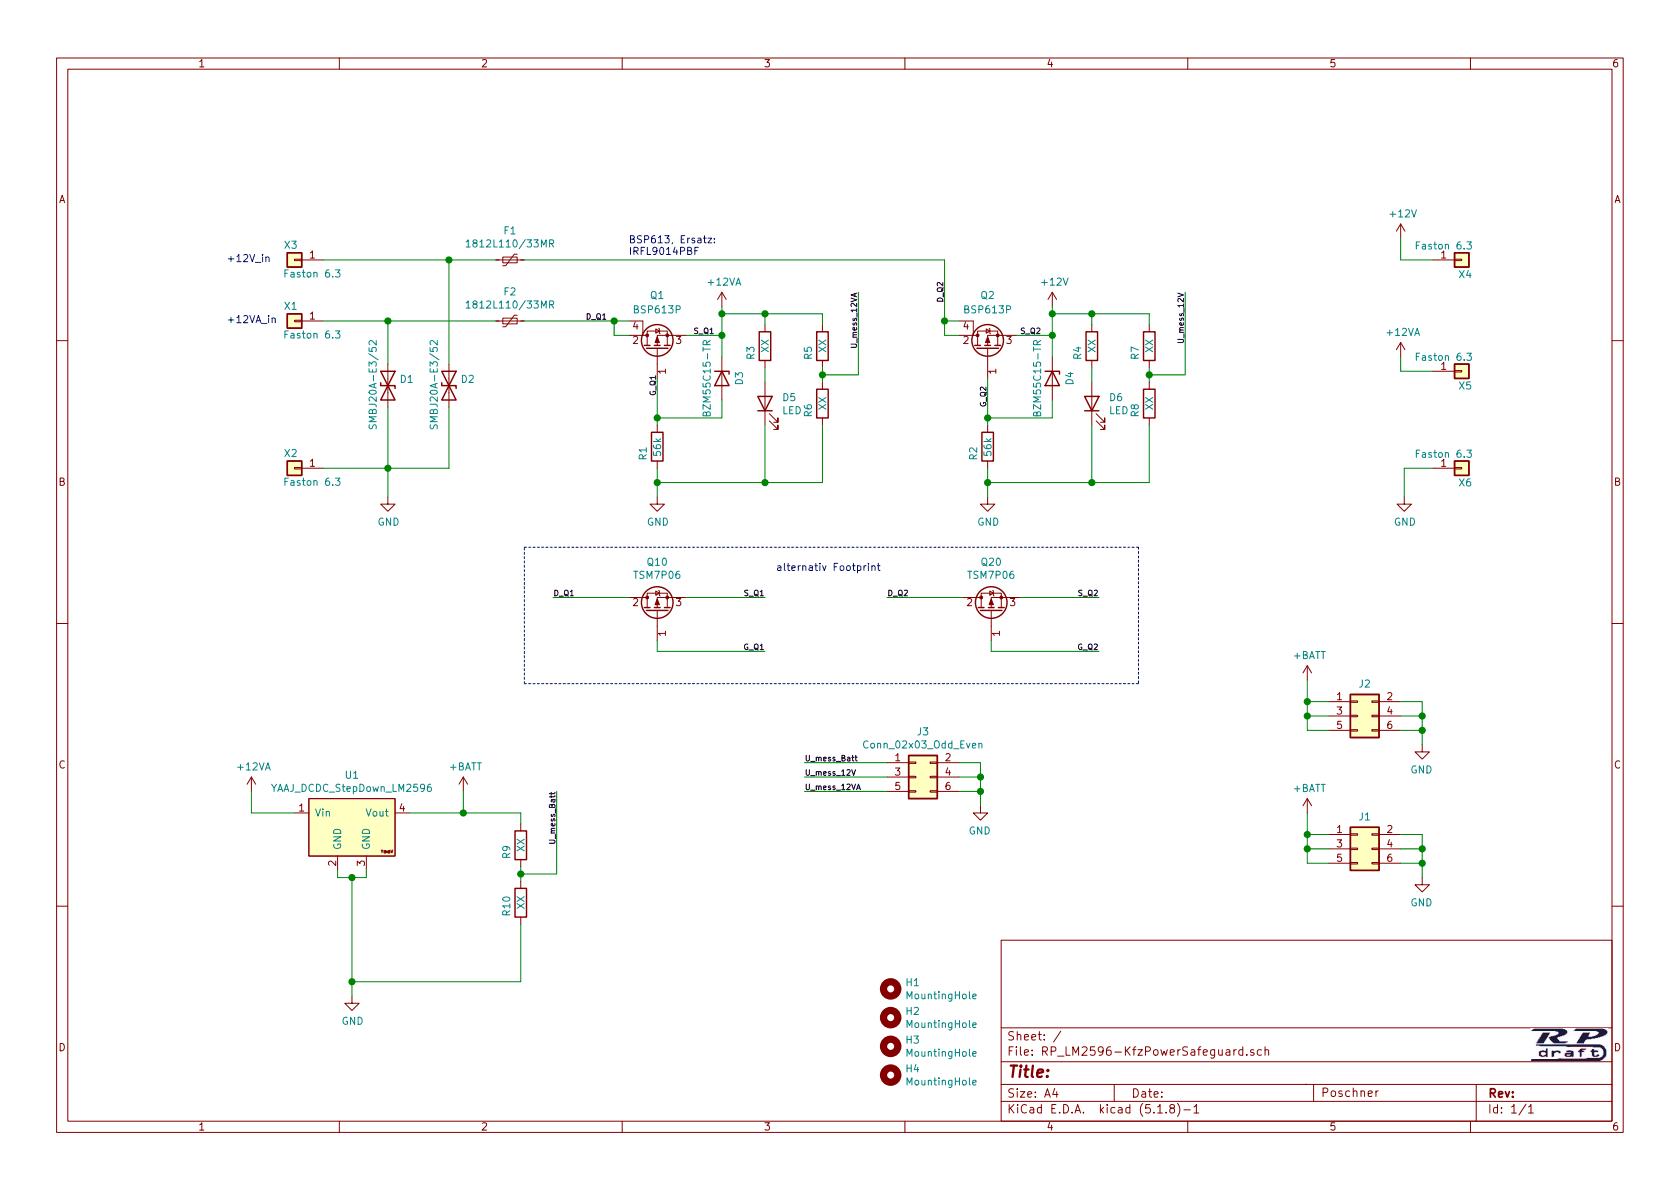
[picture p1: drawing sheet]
EESchema Schematic File Version 4
LIBS:Save_Power-in_Board-cache
EELAYER 30 0
EELAYER END
$Descr A4 11693 8268
encoding utf-8
Sheet 1 1
Title ""
Date ""
Rev ""
Comp ""
Comment1 ""
Comment2 ""
Comment3 ""
Comment4 ""
$EndDescr
$Comp
L Connector_Generic:Conn_01x01 X1
U 1 1
P 2050 2225
F 0 "X1" H 2075 2125 50  0000 C CNN
F 1 "Faston 6.3" H 1925 2325 50  0000 C CNN
F 2 "TH_Footprints_01:Faston_1x_6,3-male-noSilk" H 2050 2225 50  0001 C CNN
F 3 "~" H 2050 2225 50  0001 C CNN
	1    2050 2225
	-1   0    0    1   
$EndComp
$Comp
L Connector_Generic:Conn_01x01 X2
U 1 1
P 2050 3250
F 0 "X2" H 2075 3150 50  0000 C CNN
F 1 "Faston 6.3" H 1925 3350 50  0000 C CNN
F 2 "TH_Footprints_01:Faston_1x_6,3-male-noSilk" H 2050 3250 50  0001 C CNN
F 3 "~" H 2050 3250 50  0001 C CNN
	1    2050 3250
	-1   0    0    1   
$EndComp
$Comp
L Connector_Generic:Conn_01x01 X3
U 1 1
P 2050 1800
F 0 "X3" H 2075 1700 50  0000 C CNN
F 1 "Faston 6.3" H 1925 1900 50  0000 C CNN
F 2 "TH_Footprints_01:Faston_1x_6,3-male-noSilk" H 2050 1800 50  0001 C CNN
F 3 "~" H 2050 1800 50  0001 C CNN
	1    2050 1800
	-1   0    0    1   
$EndComp
$Comp
L Device:D_TVS D2
U 1 1
P 3125 2675
F 0 "D2" V 3079 2754 50  0000 L CNN
F 1 "SMBJ20A-E3/52" H 2800 2575 50  0000 L CNN
F 2 "Diode_SMD:D_SMB" H 3125 2675 50  0001 C CNN
F 3 "~" H 3125 2675 50  0001 C CNN
	1    3125 2675
	0    1    1    0   
$EndComp
$Comp
L Device:D_TVS D1
U 1 1
P 2700 2675
F 0 "D1" V 2654 2754 50  0000 L CNN
F 1 "SMBJ20A-E3/52" H 2375 2575 50  0000 L CNN
F 2 "Diode_SMD:D_SMB" H 2700 2675 50  0001 C CNN
F 3 "~" H 2700 2675 50  0001 C CNN
	1    2700 2675
	0    1    1    0   
$EndComp
$Comp
L Device:Polyfuse_Small F1
U 1 1
P 3550 1800
F 0 "F1" V 3345 1800 50  0000 C CNN
F 1 "1812L110/33MR" V 3436 1800 50  0000 C CNN
F 2 "Resistor_SMD:R_1812_4532Metric" H 3600 1600 50  0001 L CNN
F 3 "~" H 3550 1800 50  0001 C CNN
	1    3550 1800
	0    1    1    0   
$EndComp
$Comp
L Device:Polyfuse_Small F2
U 1 1
P 3550 2225
F 0 "F2" V 3345 2225 50  0000 C CNN
F 1 "1812L110/33MR" V 3436 2225 50  0000 C CNN
F 2 "Resistor_SMD:R_1812_4532Metric" H 3600 2025 50  0001 L CNN
F 3 "~" H 3550 2225 50  0001 C CNN
	1    3550 2225
	0    1    1    0   
$EndComp
$Comp
L Device:Q_PMOS_GDSD Q1
U 1 1
P 4575 2425
F 0 "Q1" V 4950 2425 50  0000 C CNN
F 1 "BSP613P" V 4850 2425 50  0000 C CNN
F 2 "Package_TO_SOT_SMD:SOT-223" H 4775 2525 50  0001 C CNN
F 3 "~" H 4575 2425 50  0001 C CNN
	1    4575 2425
	0    -1   -1   0   
$EndComp
Wire Wire Line
	2250 2225 2700 2225
Wire Wire Line
	2700 2525 2700 2225
Connection ~ 2700 2225
Wire Wire Line
	2700 2225 3450 2225
Wire Wire Line
	2250 1800 3125 1800
Wire Wire Line
	3125 2525 3125 1800
Connection ~ 3125 1800
Wire Wire Line
	3125 1800 3450 1800
$Comp
L Device:D_Zener D3
U 1 1
P 5025 2625
F 0 "D3" H 5025 2750 50  0000 C CNN
F 1 "BZM55C15-TR" H 5025 2525 50  0000 C CNN
F 2 "Diode_SMD:D_MicroMELF" H 5025 2625 50  0001 C CNN
F 3 "~" H 5025 2625 50  0001 C CNN
	1    5025 2625
	0    1    1    0   
$EndComp
$Comp
L Device:R R1
U 1 1
P 4575 3100
F 0 "R1" V 4475 3000 50  0000 L CNN
F 1 "56k" V 4575 3025 50  0000 L CNN
F 2 "Resistor_SMD:R_0805_2012Metric" V 4505 3100 50  0001 C CNN
F 3 "~" H 4575 3100 50  0001 C CNN
	1    4575 3100
	1    0    0    -1  
$EndComp
$Comp
L Device:Q_PMOS_GDSD Q2
U 1 1
P 6875 2425
F 0 "Q2" V 7250 2425 50  0000 C CNN
F 1 "BSP613P" V 7150 2425 50  0000 C CNN
F 2 "Package_TO_SOT_SMD:SOT-223" H 7075 2525 50  0001 C CNN
F 3 "~" H 6875 2425 50  0001 C CNN
	1    6875 2425
	0    -1   -1   0   
$EndComp
$Comp
L Device:D_Zener D4
U 1 1
P 7325 2625
F 0 "D4" H 7325 2750 50  0000 C CNN
F 1 "BZM55C15-TR" H 7325 2525 50  0000 C CNN
F 2 "Diode_SMD:D_MicroMELF" H 7325 2625 50  0001 C CNN
F 3 "~" H 7325 2625 50  0001 C CNN
	1    7325 2625
	0    1    1    0   
$EndComp
$Comp
L Device:R R2
U 1 1
P 6875 3100
F 0 "R2" V 6775 3000 50  0000 L CNN
F 1 "56k" V 6875 3025 50  0000 L CNN
F 2 "Resistor_SMD:R_0805_2012Metric" V 6805 3100 50  0001 C CNN
F 3 "~" H 6875 3100 50  0001 C CNN
	1    6875 3100
	1    0    0    -1  
$EndComp
Wire Wire Line
	3650 2225 4275 2225
Wire Wire Line
	4275 2225 4275 2325
Wire Wire Line
	4275 2325 4375 2325
Connection ~ 4275 2225
Wire Wire Line
	4275 2225 4375 2225
Wire Wire Line
	6675 2225 6575 2225
Wire Wire Line
	6575 2225 6575 2325
Wire Wire Line
	6575 2325 6675 2325
Wire Wire Line
	6575 2225 6575 1800
Connection ~ 6575 2225
$Comp
L power:GND #PWR0101
U 1 1
P 4575 3450
F 0 "#PWR0101" H 4575 3200 50  0001 C CNN
F 1 "GND" H 4580 3277 50  0000 C CNN
F 2 "" H 4575 3450 50  0001 C CNN
F 3 "" H 4575 3450 50  0001 C CNN
	1    4575 3450
	1    0    0    -1  
$EndComp
$Comp
L power:GND #PWR0102
U 1 1
P 6875 3450
F 0 "#PWR0102" H 6875 3200 50  0001 C CNN
F 1 "GND" H 6880 3277 50  0000 C CNN
F 2 "" H 6875 3450 50  0001 C CNN
F 3 "" H 6875 3450 50  0001 C CNN
	1    6875 3450
	1    0    0    -1  
$EndComp
$Comp
L power:GND #PWR0103
U 1 1
P 2700 3450
F 0 "#PWR0103" H 2700 3200 50  0001 C CNN
F 1 "GND" H 2705 3277 50  0000 C CNN
F 2 "" H 2700 3450 50  0001 C CNN
F 3 "" H 2700 3450 50  0001 C CNN
	1    2700 3450
	1    0    0    -1  
$EndComp
$Comp
L power:+12VA #PWR0104
U 1 1
P 5025 2125
F 0 "#PWR0104" H 5025 1975 50  0001 C CNN
F 1 "+12VA" H 5040 2298 50  0000 C CNN
F 2 "" H 5025 2125 50  0001 C CNN
F 3 "" H 5025 2125 50  0001 C CNN
	1    5025 2125
	1    0    0    -1  
$EndComp
$Comp
L power:+12V #PWR0105
U 1 1
P 7325 2125
F 0 "#PWR0105" H 7325 1975 50  0001 C CNN
F 1 "+12V" H 7340 2298 50  0000 C CNN
F 2 "" H 7325 2125 50  0001 C CNN
F 3 "" H 7325 2125 50  0001 C CNN
	1    7325 2125
	1    0    0    -1  
$EndComp
Wire Wire Line
	2250 3250 2700 3250
Wire Wire Line
	2700 3250 2700 2825
Wire Wire Line
	2700 3250 3125 3250
Wire Wire Line
	3125 3250 3125 2825
Connection ~ 2700 3250
Wire Wire Line
	2700 3250 2700 3450
Wire Wire Line
	4575 3250 4575 3350
Wire Wire Line
	6875 3250 6875 3350
Wire Wire Line
	4575 2950 4575 2900
Wire Wire Line
	4575 2900 5025 2900
Wire Wire Line
	5025 2900 5025 2775
Connection ~ 4575 2900
Wire Wire Line
	4575 2900 4575 2625
Wire Wire Line
	6875 2950 6875 2900
Wire Wire Line
	6875 2900 7325 2900
Wire Wire Line
	7325 2900 7325 2775
Connection ~ 6875 2900
Wire Wire Line
	6875 2900 6875 2625
Wire Wire Line
	5025 2475 5025 2325
Wire Wire Line
	4775 2325 5025 2325
Connection ~ 5025 2325
Wire Wire Line
	5025 2325 5025 2175
Wire Wire Line
	7075 2325 7325 2325
Wire Wire Line
	7325 2325 7325 2175
Wire Wire Line
	7325 2475 7325 2325
Connection ~ 7325 2325
$Comp
L Device:LED D6
U 1 1
P 7600 2800
F 0 "D6" V 7639 2683 50  0000 R CNN
F 1 "LED" V 7548 2683 50  0000 R CNN
F 2 "LED_SMD:LED_0805_2012Metric" H 7600 2800 50  0001 C CNN
F 3 "~" H 7600 2800 50  0001 C CNN
	1    7600 2800
	0    -1   -1   0   
$EndComp
$Comp
L Device:R R4
U 1 1
P 7600 2400
F 0 "R4" V 7500 2300 50  0000 L CNN
F 1 "XX" V 7600 2350 50  0000 L CNN
F 2 "Resistor_SMD:R_0805_2012Metric" V 7530 2400 50  0001 C CNN
F 3 "~" H 7600 2400 50  0001 C CNN
	1    7600 2400
	1    0    0    -1  
$EndComp
$Comp
L Device:LED D5
U 1 1
P 5325 2800
F 0 "D5" V 5364 2683 50  0000 R CNN
F 1 "LED" V 5273 2683 50  0000 R CNN
F 2 "LED_SMD:LED_0805_2012Metric" H 5325 2800 50  0001 C CNN
F 3 "~" H 5325 2800 50  0001 C CNN
	1    5325 2800
	0    -1   -1   0   
$EndComp
$Comp
L Device:R R3
U 1 1
P 5325 2400
F 0 "R3" V 5225 2300 50  0000 L CNN
F 1 "XX" V 5325 2350 50  0000 L CNN
F 2 "Resistor_SMD:R_0805_2012Metric" V 5255 2400 50  0001 C CNN
F 3 "~" H 5325 2400 50  0001 C CNN
	1    5325 2400
	1    0    0    -1  
$EndComp
Wire Wire Line
	3650 1800 6575 1800
Wire Wire Line
	4575 3350 5325 3350
Wire Wire Line
	5325 3350 5325 2950
Connection ~ 4575 3350
Wire Wire Line
	4575 3350 4575 3450
Wire Wire Line
	6875 3350 7600 3350
Wire Wire Line
	7600 3350 7600 2950
Connection ~ 6875 3350
Wire Wire Line
	6875 3350 6875 3450
Wire Wire Line
	5025 2175 5325 2175
Wire Wire Line
	5325 2175 5325 2250
Connection ~ 5025 2175
Wire Wire Line
	5025 2175 5025 2125
Wire Wire Line
	7325 2175 7600 2175
Wire Wire Line
	7600 2175 7600 2250
Connection ~ 7325 2175
Wire Wire Line
	7325 2175 7325 2125
Wire Wire Line
	5325 2550 5325 2650
Wire Wire Line
	7600 2550 7600 2650
$Comp
L Connector_Generic:Conn_01x01 X4
U 1 1
P 10175 1800
F 0 "X4" H 10200 1700 50  0000 C CNN
F 1 "Faston 6.3" H 10050 1900 50  0000 C CNN
F 2 "TH_Footprints_01:Faston_1x_6,3-male-noSilk" H 10175 1800 50  0001 C CNN
F 3 "~" H 10175 1800 50  0001 C CNN
	1    10175 1800
	1    0    0    -1  
$EndComp
$Comp
L power:GND #PWR0106
U 1 1
P 9775 3450
F 0 "#PWR0106" H 9775 3200 50  0001 C CNN
F 1 "GND" H 9780 3277 50  0000 C CNN
F 2 "" H 9775 3450 50  0001 C CNN
F 3 "" H 9775 3450 50  0001 C CNN
	1    9775 3450
	1    0    0    -1  
$EndComp
$Comp
L power:+12V #PWR0107
U 1 1
P 9750 1650
F 0 "#PWR0107" H 9750 1500 50  0001 C CNN
F 1 "+12V" H 9765 1823 50  0000 C CNN
F 2 "" H 9750 1650 50  0001 C CNN
F 3 "" H 9750 1650 50  0001 C CNN
	1    9750 1650
	1    0    0    -1  
$EndComp
Wire Wire Line
	9975 1800 9750 1800
Wire Wire Line
	9750 1800 9750 1650
Wire Wire Line
	9975 3250 9775 3250
Wire Wire Line
	9775 3250 9775 3450
$Comp
L Mechanical:MountingHole H1
U 1 1
P 6200 6875
F 0 "H1" H 6300 6921 50  0000 L CNN
F 1 "MountingHole" H 6300 6830 50  0000 L CNN
F 2 "MountingHole:MountingHole_3.2mm_M3" H 6200 6875 50  0001 C CNN
F 3 "~" H 6200 6875 50  0001 C CNN
	1    6200 6875
	1    0    0    -1  
$EndComp
$Comp
L Mechanical:MountingHole H2
U 1 1
P 6200 7075
F 0 "H2" H 6300 7121 50  0000 L CNN
F 1 "MountingHole" H 6300 7030 50  0000 L CNN
F 2 "MountingHole:MountingHole_3.2mm_M3" H 6200 7075 50  0001 C CNN
F 3 "~" H 6200 7075 50  0001 C CNN
	1    6200 7075
	1    0    0    -1  
$EndComp
$Comp
L Mechanical:MountingHole H3
U 1 1
P 6200 7275
F 0 "H3" H 6300 7321 50  0000 L CNN
F 1 "MountingHole" H 6300 7230 50  0000 L CNN
F 2 "MountingHole:MountingHole_3.2mm_M3" H 6200 7275 50  0001 C CNN
F 3 "~" H 6200 7275 50  0001 C CNN
	1    6200 7275
	1    0    0    -1  
$EndComp
$Comp
L Mechanical:MountingHole H4
U 1 1
P 6200 7475
F 0 "H4" H 6300 7521 50  0000 L CNN
F 1 "MountingHole" H 6300 7430 50  0000 L CNN
F 2 "MountingHole:MountingHole_3.2mm_M3" H 6200 7475 50  0001 C CNN
F 3 "~" H 6200 7475 50  0001 C CNN
	1    6200 7475
	1    0    0    -1  
$EndComp
$Comp
L Save_Power-in_Board-rescue:YAAJ_DCDC_StepDown_LM2596-yaaj_dcdc_stepdown_lm2596 U1
U 1 1
P 2450 5750
F 0 "U1" H 2450 6115 50  0000 C CNN
F 1 "YAAJ_DCDC_StepDown_LM2596" H 2450 6024 50  0000 C CNN
F 2 "RP_LM2596:YAAJ_DCDC_StepDown_LM2596_noSilk" H 2400 5750 50  0001 C CNN
F 3 "" H 2400 5750 50  0001 C CNN
	1    2450 5750
	1    0    0    -1  
$EndComp
$Comp
L power:+12VA #PWR0109
U 1 1
P 1750 5500
F 0 "#PWR0109" H 1750 5350 50  0001 C CNN
F 1 "+12VA" H 1765 5673 50  0000 C CNN
F 2 "" H 1750 5500 50  0001 C CNN
F 3 "" H 1750 5500 50  0001 C CNN
	1    1750 5500
	1    0    0    -1  
$EndComp
$Comp
L power:+BATT #PWR0110
U 1 1
P 3225 5500
F 0 "#PWR0110" H 3225 5350 50  0001 C CNN
F 1 "+BATT" H 3240 5673 50  0000 C CNN
F 2 "" H 3225 5500 50  0001 C CNN
F 3 "" H 3225 5500 50  0001 C CNN
	1    3225 5500
	1    0    0    -1  
$EndComp
$Comp
L power:GND #PWR0111
U 1 1
P 2450 6925
F 0 "#PWR0111" H 2450 6675 50  0001 C CNN
F 1 "GND" H 2455 6752 50  0000 C CNN
F 2 "" H 2450 6925 50  0001 C CNN
F 3 "" H 2450 6925 50  0001 C CNN
	1    2450 6925
	1    0    0    -1  
$EndComp
Wire Wire Line
	2850 5650 3225 5650
Wire Wire Line
	3225 5650 3225 5500
Wire Wire Line
	2050 5650 1750 5650
Wire Wire Line
	1750 5650 1750 5500
Wire Wire Line
	2350 6050 2350 6100
Wire Wire Line
	2350 6100 2450 6100
Wire Wire Line
	2550 6100 2550 6050
Wire Wire Line
	2450 6100 2450 6825
Connection ~ 2450 6100
Wire Wire Line
	2450 6100 2550 6100
$Comp
L Device:R R7
U 1 1
P 8000 2400
F 0 "R7" V 7900 2300 50  0000 L CNN
F 1 "XX" V 8000 2350 50  0000 L CNN
F 2 "Resistor_SMD:R_0805_2012Metric" V 7930 2400 50  0001 C CNN
F 3 "~" H 8000 2400 50  0001 C CNN
	1    8000 2400
	1    0    0    -1  
$EndComp
$Comp
L Device:R R8
U 1 1
P 8000 2800
F 0 "R8" V 7900 2700 50  0000 L CNN
F 1 "XX" V 8000 2750 50  0000 L CNN
F 2 "Resistor_SMD:R_0805_2012Metric" V 7930 2800 50  0001 C CNN
F 3 "~" H 8000 2800 50  0001 C CNN
	1    8000 2800
	1    0    0    -1  
$EndComp
Wire Wire Line
	7600 3350 8000 3350
Wire Wire Line
	8000 3350 8000 2950
Connection ~ 7600 3350
Wire Wire Line
	7600 2175 8000 2175
Wire Wire Line
	8000 2175 8000 2250
Connection ~ 7600 2175
Wire Wire Line
	8000 2550 8000 2600
Wire Wire Line
	8000 2600 8250 2600
Wire Wire Line
	8250 2600 8250 2025
Connection ~ 8000 2600
Wire Wire Line
	8000 2600 8000 2650
Text Label 8250 2025 3    39   ~ 0
U_mess_12V
$Comp
L Device:R R5
U 1 1
P 5725 2400
F 0 "R5" V 5625 2300 50  0000 L CNN
F 1 "XX" V 5725 2350 50  0000 L CNN
F 2 "Resistor_SMD:R_0805_2012Metric" V 5655 2400 50  0001 C CNN
F 3 "~" H 5725 2400 50  0001 C CNN
	1    5725 2400
	1    0    0    -1  
$EndComp
$Comp
L Device:R R6
U 1 1
P 5725 2800
F 0 "R6" V 5625 2700 50  0000 L CNN
F 1 "XX" V 5725 2750 50  0000 L CNN
F 2 "Resistor_SMD:R_0805_2012Metric" V 5655 2800 50  0001 C CNN
F 3 "~" H 5725 2800 50  0001 C CNN
	1    5725 2800
	1    0    0    -1  
$EndComp
Wire Wire Line
	5325 3350 5725 3350
Wire Wire Line
	5725 3350 5725 2950
Wire Wire Line
	5325 2175 5725 2175
Wire Wire Line
	5725 2175 5725 2250
Wire Wire Line
	5725 2550 5725 2600
Wire Wire Line
	5725 2600 5975 2600
Wire Wire Line
	5975 2600 5975 2025
Connection ~ 5725 2600
Wire Wire Line
	5725 2600 5725 2650
Text Label 5975 2025 3    39   ~ 0
U_mess_12VA
Connection ~ 5325 2175
Connection ~ 5325 3350
Text Notes 1575 2250 0    50   ~ 0
+12VA_in
Text Notes 1575 1825 0    50   ~ 0
+12V_in
Wire Wire Line
	9750 5800 9900 5800
Wire Wire Line
	9900 5800 9900 5900
Wire Wire Line
	9900 5900 9750 5900
Wire Wire Line
	9900 5900 9900 6000
Wire Wire Line
	9900 6000 9750 6000
Connection ~ 9900 5900
Wire Wire Line
	9250 5800 9100 5800
Wire Wire Line
	9100 5800 9100 5900
Wire Wire Line
	9100 5900 9250 5900
Wire Wire Line
	9100 5900 9100 6000
Wire Wire Line
	9100 6000 9250 6000
Connection ~ 9100 5900
$Comp
L power:GND #PWR0112
U 1 1
P 9900 6100
F 0 "#PWR0112" H 9900 5850 50  0001 C CNN
F 1 "GND" H 9905 5927 50  0000 C CNN
F 2 "" H 9900 6100 50  0001 C CNN
F 3 "" H 9900 6100 50  0001 C CNN
	1    9900 6100
	-1   0    0    -1  
$EndComp
$Comp
L power:+BATT #PWR0113
U 1 1
P 9100 5650
F 0 "#PWR0113" H 9100 5500 50  0001 C CNN
F 1 "+BATT" H 9115 5823 50  0000 C CNN
F 2 "" H 9100 5650 50  0001 C CNN
F 3 "" H 9100 5650 50  0001 C CNN
	1    9100 5650
	1    0    0    -1  
$EndComp
Wire Wire Line
	9100 5800 9100 5650
Connection ~ 9100 5800
Wire Wire Line
	9900 6100 9900 6000
Connection ~ 9900 6000
$Comp
L Connector_Generic:Conn_02x03_Odd_Even J1
U 1 1
P 9450 5900
F 0 "J1" H 9500 6125 50  0000 C CNN
F 1 "Conn_02x03_Odd_Even" H 9500 6126 50  0001 C CNN
F 2 "Connector_PinHeader_2.54mm:PinHeader_2x03_P2.54mm_Horizontal" H 9450 5900 50  0001 C CNN
F 3 "~" H 9450 5900 50  0001 C CNN
	1    9450 5900
	1    0    0    -1  
$EndComp
Wire Wire Line
	9750 4875 9900 4875
Wire Wire Line
	9900 4875 9900 4975
Wire Wire Line
	9900 4975 9750 4975
Wire Wire Line
	9900 4975 9900 5075
Wire Wire Line
	9900 5075 9750 5075
Connection ~ 9900 4975
Wire Wire Line
	9250 4875 9100 4875
Wire Wire Line
	9100 4875 9100 4975
Wire Wire Line
	9100 4975 9250 4975
Wire Wire Line
	9100 4975 9100 5075
Wire Wire Line
	9100 5075 9250 5075
Connection ~ 9100 4975
$Comp
L power:GND #PWR0114
U 1 1
P 9900 5175
F 0 "#PWR0114" H 9900 4925 50  0001 C CNN
F 1 "GND" H 9905 5002 50  0000 C CNN
F 2 "" H 9900 5175 50  0001 C CNN
F 3 "" H 9900 5175 50  0001 C CNN
	1    9900 5175
	-1   0    0    -1  
$EndComp
$Comp
L power:+BATT #PWR0115
U 1 1
P 9100 4725
F 0 "#PWR0115" H 9100 4575 50  0001 C CNN
F 1 "+BATT" H 9115 4898 50  0000 C CNN
F 2 "" H 9100 4725 50  0001 C CNN
F 3 "" H 9100 4725 50  0001 C CNN
	1    9100 4725
	1    0    0    -1  
$EndComp
Wire Wire Line
	9100 4875 9100 4725
Connection ~ 9100 4875
Wire Wire Line
	9900 5175 9900 5075
Connection ~ 9900 5075
$Comp
L Connector_Generic:Conn_02x03_Odd_Even J2
U 1 1
P 9450 4975
F 0 "J2" H 9500 5200 50  0000 C CNN
F 1 "Conn_02x03_Odd_Even" H 9500 5201 50  0001 C CNN
F 2 "Connector_PinHeader_2.54mm:PinHeader_2x03_P2.54mm_Horizontal" H 9450 4975 50  0001 C CNN
F 3 "~" H 9450 4975 50  0001 C CNN
	1    9450 4975
	1    0    0    -1  
$EndComp
Wire Wire Line
	6825 5400 6675 5400
Wire Wire Line
	6825 5400 6825 5500
Wire Wire Line
	6825 5500 6675 5500
$Comp
L power:GND #PWR0116
U 1 1
P 6825 5600
F 0 "#PWR0116" H 6825 5350 50  0001 C CNN
F 1 "GND" H 6830 5427 50  0000 C CNN
F 2 "" H 6825 5600 50  0001 C CNN
F 3 "" H 6825 5600 50  0001 C CNN
	1    6825 5600
	-1   0    0    -1  
$EndComp
Wire Wire Line
	6825 5600 6825 5500
Connection ~ 6825 5500
Wire Wire Line
	6175 5400 5600 5400
Text Label 5600 5400 0    39   ~ 0
U_mess_12V
Wire Wire Line
	6175 5500 5600 5500
Text Label 5600 5500 0    39   ~ 0
U_mess_12VA
Wire Wire Line
	9750 2575 9750 2475
Wire Wire Line
	9975 2575 9750 2575
$Comp
L Connector_Generic:Conn_01x01 X5
U 1 1
P 10175 2575
F 0 "X5" H 10200 2475 50  0000 C CNN
F 1 "Faston 6.3" H 10050 2675 50  0000 C CNN
F 2 "TH_Footprints_01:Faston_1x_6,3-male-noSilk" H 10175 2575 50  0001 C CNN
F 3 "~" H 10175 2575 50  0001 C CNN
	1    10175 2575
	1    0    0    -1  
$EndComp
$Comp
L Connector_Generic:Conn_01x01 X6
U 1 1
P 10175 3250
F 0 "X6" H 10200 3150 50  0000 C CNN
F 1 "Faston 6.3" H 10050 3350 50  0000 C CNN
F 2 "TH_Footprints_01:Faston_1x_6,3-male-noSilk" H 10175 3250 50  0001 C CNN
F 3 "~" H 10175 3250 50  0001 C CNN
	1    10175 3250
	1    0    0    -1  
$EndComp
$Comp
L power:+12VA #PWR0108
U 1 1
P 9750 2475
F 0 "#PWR0108" H 9750 2325 50  0001 C CNN
F 1 "+12VA" H 9765 2648 50  0000 C CNN
F 2 "" H 9750 2475 50  0001 C CNN
F 3 "" H 9750 2475 50  0001 C CNN
	1    9750 2475
	1    0    0    -1  
$EndComp
$Comp
L Connector_Generic:Conn_02x03_Odd_Even J3
U 1 1
P 6375 5400
F 0 "J3" H 6425 5717 50  0000 C CNN
F 1 "Conn_02x03_Odd_Even" H 6425 5626 50  0000 C CNN
F 2 "Connector_PinHeader_2.54mm:PinHeader_2x03_P2.54mm_Horizontal" H 6375 5400 50  0001 C CNN
F 3 "~" H 6375 5400 50  0001 C CNN
	1    6375 5400
	1    0    0    -1  
$EndComp
$Comp
L Device:R R9
U 1 1
P 3625 5875
F 0 "R9" V 3525 5775 50  0000 L CNN
F 1 "XX" V 3625 5825 50  0000 L CNN
F 2 "Resistor_SMD:R_0805_2012Metric" V 3555 5875 50  0001 C CNN
F 3 "~" H 3625 5875 50  0001 C CNN
	1    3625 5875
	1    0    0    -1  
$EndComp
$Comp
L Device:R R10
U 1 1
P 3625 6275
F 0 "R10" V 3525 6175 50  0000 L CNN
F 1 "XX" V 3625 6225 50  0000 L CNN
F 2 "Resistor_SMD:R_0805_2012Metric" V 3555 6275 50  0001 C CNN
F 3 "~" H 3625 6275 50  0001 C CNN
	1    3625 6275
	1    0    0    -1  
$EndComp
Wire Wire Line
	2450 6825 3625 6825
Wire Wire Line
	3625 6825 3625 6425
Wire Wire Line
	3225 5650 3625 5650
Wire Wire Line
	3625 5650 3625 5725
Wire Wire Line
	3625 6025 3625 6075
Wire Wire Line
	3625 6075 3875 6075
Wire Wire Line
	3875 6075 3875 5500
Connection ~ 3625 6075
Wire Wire Line
	3625 6075 3625 6125
Text Label 3875 5500 3    39   ~ 0
U_mess_Batt
Connection ~ 3225 5650
Connection ~ 2450 6825
Wire Wire Line
	2450 6825 2450 6925
Wire Wire Line
	6175 5300 5600 5300
Text Label 5600 5300 0    39   ~ 0
U_mess_Batt
Wire Wire Line
	6675 5300 6825 5300
Wire Wire Line
	6825 5300 6825 5400
Connection ~ 6825 5400
Text Notes 4375 1775 0    50   ~ 0
BSP613, Ersatz:\nIRFL9014PBF
$Comp
L Device:Q_PMOS_GDS Q10
U 1 1
P 4575 4250
F 0 "Q10" V 4918 4250 50  0000 C CNN
F 1 "TSM7P06" V 4827 4250 50  0000 C CNN
F 2 "Package_TO_SOT_SMD:TO-252-2" H 4775 4350 50  0001 C CNN
F 3 "~" H 4575 4250 50  0001 C CNN
	1    4575 4250
	0    -1   -1   0   
$EndComp
Text Label 4075 2225 0    39   ~ 0
D_Q1
Wire Wire Line
	4375 4150 3850 4150
Wire Wire Line
	4775 4150 5325 4150
Wire Wire Line
	4575 4450 4575 4525
Wire Wire Line
	4575 4525 5325 4525
Text Label 4825 2325 0    39   ~ 0
S_Q1
Text Label 4575 2750 1    39   ~ 0
G_Q1
Text Label 3850 4150 0    39   ~ 0
D_Q1
Text Label 5325 4150 2    39   ~ 0
S_Q1
Text Label 5325 4525 2    39   ~ 0
G_Q1
$Comp
L Device:Q_PMOS_GDS Q20
U 1 1
P 6900 4250
F 0 "Q20" V 7243 4250 50  0000 C CNN
F 1 "TSM7P06" V 7152 4250 50  0000 C CNN
F 2 "Package_TO_SOT_SMD:TO-252-2" H 7100 4350 50  0001 C CNN
F 3 "~" H 6900 4250 50  0001 C CNN
	1    6900 4250
	0    -1   -1   0   
$EndComp
Wire Wire Line
	6700 4150 6175 4150
Wire Wire Line
	7100 4150 7650 4150
Wire Wire Line
	6900 4450 6900 4525
Wire Wire Line
	6900 4525 7650 4525
Text Label 6175 4150 0    39   ~ 0
D_Q2
Text Label 7650 4150 2    39   ~ 0
S_Q2
Text Label 7650 4525 2    39   ~ 0
G_Q2
Text Label 6575 2100 1    39   ~ 0
D_Q2
Text Label 7250 2325 2    39   ~ 0
S_Q2
Text Label 6875 2675 3    39   ~ 0
G_Q2
Wire Notes Line
	3650 3800 7925 3800
Wire Notes Line
	7925 3800 7925 4750
Wire Notes Line
	7925 4750 3650 4750
Wire Notes Line
	3650 4750 3650 3800
Text Notes 5400 3975 0    50   ~ 0
alternativ Footprint
$EndSCHEMATC
